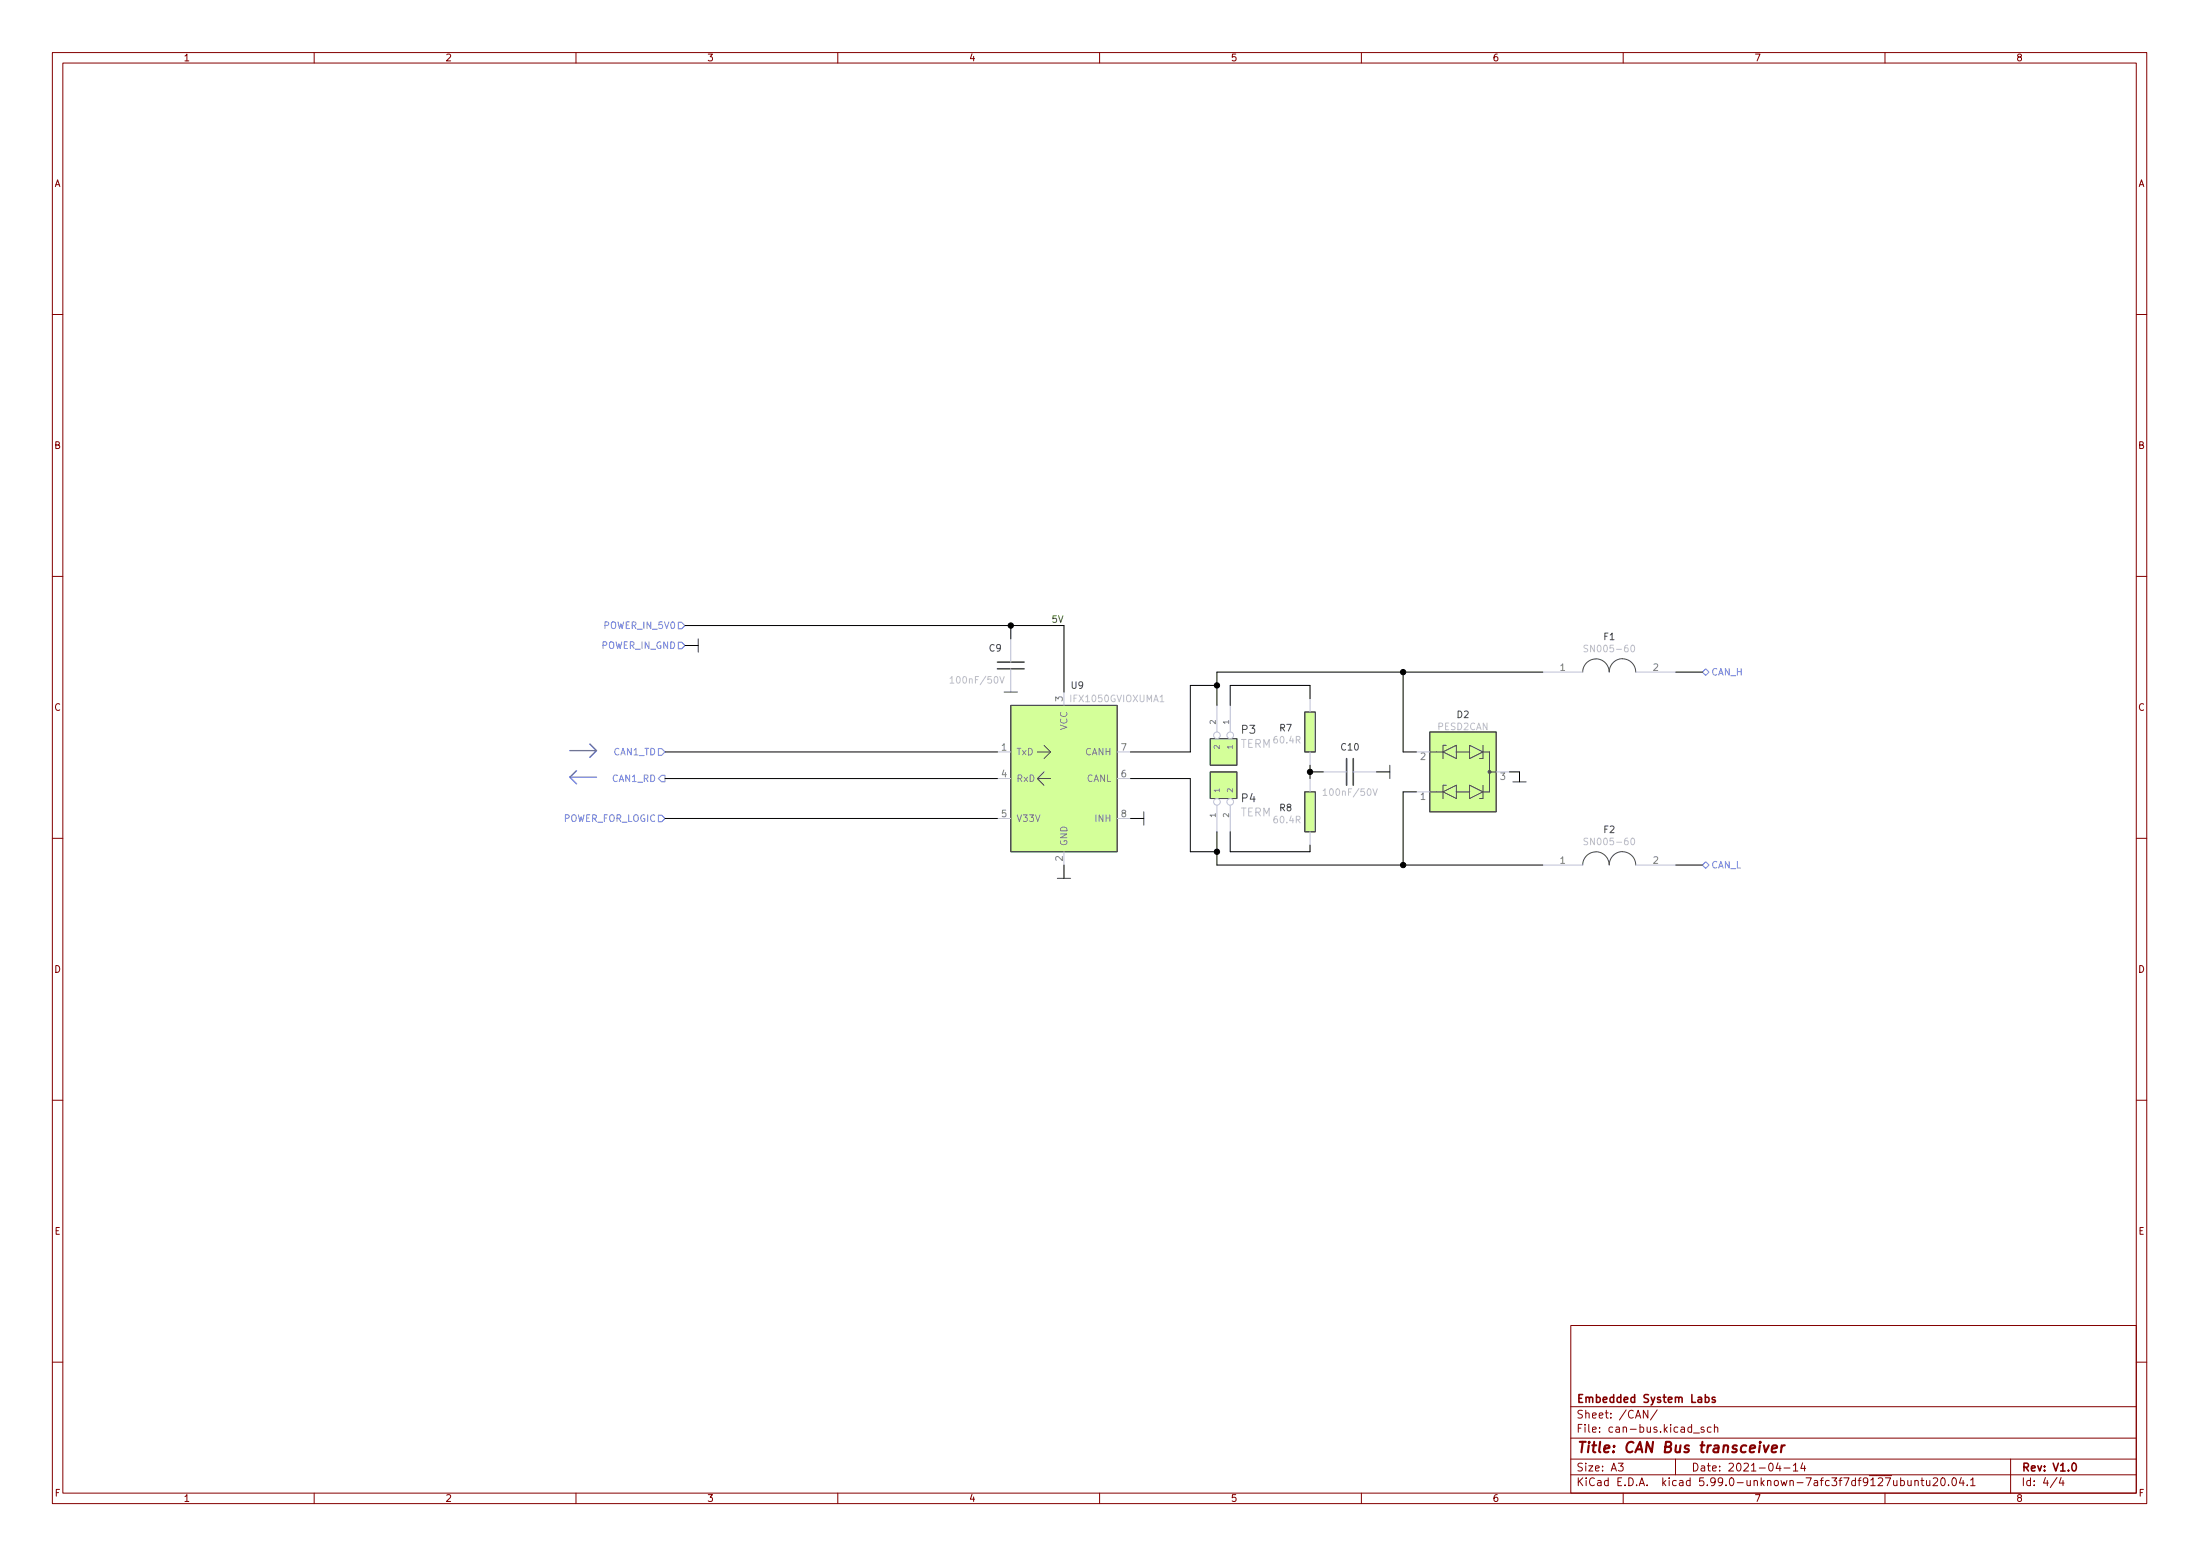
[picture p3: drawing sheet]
<svg xmlns="http://www.w3.org/2000/svg" width="420mm" height="297mm" viewBox="0 0 420 297" stroke-linecap="round" stroke-linejoin="round" font-family="sans-serif">
<g fill="none" stroke="#840000" stroke-width=".19">
<path d="M10 10h400v277h-400zM12 12h396v273h-396zM60 10v2M110 10v2M160 10v2M210 10v2M260 10v2M310 10v2M360 10v2M10 60h2M408 60h2M10 110h2"/>
<path d="M408 110h2M10 160h2M408 160h2M10 210h2M408 210h2M300 253h108v32h-108zM10 260h2M300 278.5h108M300 274.5h108M300 268.5h108M309.1 279.3h.9l-.5 .6 .4 .1v.7l-.2 .1-.6-.1M314.7 269.2v1.5l-.8-1.5v1.5"/>
<path d="M316.5 269.1l-1.3 2M320 278.5v3M323.4 273.6h1.2M325.4 272.5l-.3-.1-.2 .2v.2l.5 .2v.3h-.5M326.8 272.5l-.4-.1-.3 .3 .1 .6h.6M327.4 272.6l.2-.2 .4 .1 .1 .9M327.4 271.9v1.5M339.6 279.2l-.4 1.1h.9M339.9 279.8v1M342.5 279.7l.4-.4v1.5M344.3 279.2l-.4 1.1h1M344.6 279.8v1"/>
<path d="M384 278.5v6.5M408 260h2M60 285v2M110 285v2M160 285v2M210 285v2M260 285v2M300 281.5h108M310 285v2M340.7 280.2h1.2M342.5 280.8h.9M360 285v2"/>
<path d="M364.4 282.6v.9l.4 .1 .2-.1M365 282.6v1M365.7 282.8l.2-.2 .4 .1 .1 .9M365.7 282.6v1M366.8 282.6h.6M367.1 282.1v1.3l.3 .2M367.9 282.6l.1 .9 .4 .1 .2-.1M368.6 282.6v1M369.2 282.3l.6-.2 .2 .2 .1 .2-1 1.1h1M370.9 282.2l.1-.1a.8 .8 0 0 1 .5 .8 .8 .8 0 0 1-.5 .7 1 1 0 0 1-.1-1.4zM372.1 283.5v.1M373 282.2l.1-.1a.8 .8 0 0 1 .6 .8 .8 .8 0 0 1-.6 .7 1 1 0 0 1-.1-1.4z"/>
<path d="M374.6 282l-.4 1.1h.9M374.9 282.6v1M375.7 283.5v.1M376.4 282.5l.4-.4v1.5M376.4 283.6h.8M392.9 282l-1.3 2M393.6 282l-.3 1.1h.9M394 282.6v1"/>
</g>
<path d="M325.7 266.8l.4-.1 .3 .3-.1 .6h-.6M327.5 266.8l-.3-.1-.2 .2v.2l.5 .2v.3h-.5M395.9 279.4l.1-.1a.8 .8 0 0 1 .6 .8 .8 .8 0 0 1-.6 .7 1 1 0 0 1-.1-1.4z" fill="none" stroke="#840000" stroke-width=".3"/>
<path d="M336.9 275.9l.3 1.3 .6-1.3M338.4 276.6l1-.2-.1-.4h-.7l-.3 1 .3 .2 .6-.1M340.3 275.9l-.2 1.3M340.9 275.9l-.4 .1-.3 .3" fill="none" stroke="#840000" stroke-width=".4"/>
<g fill="none" stroke="#484848" stroke-width=".19">
<path d="M133.3 122v2.5M191.8 132.1h2.5M193 134.7h20.4v27.9h-20.4zM249.2 135.9h2v7.6h-2zM273 139.7h12.7v15.3h-12.7zM304.8 125.8a2.54 2.54 0 0 1 2.5 2.5M304.8 125.8a2.54 2.54 0 0 0-2.5 2.5M307.3 128.3a2.53 2.53 0 0 1 2.6-2.5 2.53 2.53 0 0 1 2.5 2.5M198.1 143.5h2.6M198.1 148.6l1.3 1.3M198.1 148.6h2.6M199.4 147.4l-1.3 1.2"/>
<path d="M199.4 142.3l1.3 1.2M200.7 143.5l-1.3 1.3M218.4 155v2.5M231.1 147.4h5.1v5h-5.1zM231.1 141h5.1v5.1h-5.1zM249.2 151.2h2v7.6h-2zM265.4 146.1v2.5M273 151.2h2.6M273 143.5h2.6M275.6 143.5l2.5-1.2v2.5zM275.6 151.2l2.5-1.3v2.5zM276.2 142.3h-.6v2.5"/>
<path d="M276.2 149.9h-.6v2.5M278.1 151.2h2.6M278.1 143.5h2.6M280.7 149.9l2.5 1.3-2.5 1.2zM280.7 142.3l2.5 1.2-2.5 1.3zM283.2 143.5h1.3v7.7h-1.3M283.2 149.9v2.5h-.6M283.2 142.3v2.5h-.6M284.5 147.4h1.2M288.9 149.3h2.6M201.9 167.7h2.6M302.3 165.1a2.53 2.53 0 0 1 2.5-2.5 2.53 2.53 0 0 1 2.5 2.5"/>
<path d="M309.9 162.6a2.54 2.54 0 0 1 2.5 2.5M309.9 162.6a2.54 2.54 0 0 0-2.6 2.5"/>
<circle cx="284.5" cy="147.4" r=".13"/>
<circle cx="284.5" cy="147.4" r=".28"/>
</g>
<g fill="none" stroke="#babcdd" stroke-width=".19">
<path d="M193 122v4.4M193 127.6v4.5M203.2 132.1v2.6M232.4 134.7v5M234.9 134.7v5M250.2 133.4v2.5M294.6 128.3h7.7M312.4 128.3h7.6M190.5 143.5h2.5M190.5 148.6h2.5M190.5 156.2h2.5M213.4 143.5h2.5"/>
<path d="M213.4 148.6h2.5M213.4 156.2h2.5M232.4 153.7v5.1M234.9 153.7v5.1M250.2 143.5v2.6M250.2 148.6v2.6M250.2 158.8v2.5M252.7 147.4h4.5M258.4 147.4h4.5M270.5 151.2h2.5M270.5 143.5h2.5M285.7 147.4h2.6"/>
<path d="M203.2 162.6v2.5M294.6 165.1h7.7M312.4 165.1h7.6"/>
<circle cx="232.4" cy="153.1" r=".63"/>
<circle cx="232.4" cy="140.4" r=".63"/>
<circle cx="234.9" cy="140.4" r=".63"/>
<circle cx="234.9" cy="153.1" r=".63"/>
</g>
<path d="M181.4 129.5l.4-.4v1.3M181.4 130.4h.8M190.9 129.1l.5 1.3 .4-1.3M221.6 134h.7M303.2 123.2h-.5l-.1 .1v.4l.5 .2 .1 .3-.2 .2h-.5M311.6 123.2h.2a.68 .68 0 0 1 .4 .6 .68 .68 0 0 1-.4 .6 .85 .85 0 0 1-.2-1.2zM252.7 150.9l.4-.3v1.3M252.7 151.9h.7M262.2 150.6l.4 1.3 .4-1.3M303.2 160.1l-.5-.1-.1 .1v.4l.5 .2 .1 .3-.2 .3-.5-.1M311.6 160.1l.2-.1a.68 .68 0 0 1 .4 .6 .68 .68 0 0 1-.4 .7 .85 .85 0 0 1-.2-1.2z" fill="none" stroke="#c2c2c2" stroke-width=".19"/>
<g fill="#d4ff99" stroke="#d4ff99" stroke-width=".19">
<path d="M273 139.7h12.7v15.3h-12.7z"/>
<path d="M193 134.7h20.4v27.9h-20.4z"/>
<path d="M231.1 147.4h5.1v5h-5.1z"/>
<path d="M249.2 135.9h2v7.6h-2z"/>
<path d="M231.1 141h5.1v5.1h-5.1z"/>
<path d="M249.2 151.2h2v7.6h-2z"/>
</g>
<path d="M190.5 127.7h5.1M190.5 126.4h5.1M257.2 144.8v5.1M258.4 144.8v5.1" fill="none" stroke="#484848" stroke-width=".3"/>
<path d="M129.5 118.8h.7l.6 .6-.6 .7h-.7zM129.5 122.6h.7l.6 .6-.6 .7h-.7zM325.1 128.3l.7-.6 .6 .6-.6 .6zM125.7 155.6h.7l.6 .6-.6 .7h-.7zM125.7 142.9h.7l.6 .6-.6 .7h-.7zM126.4 148h.6v1.3h-.6l-.7-.7zM325.8 164.5l.6 .6-.6 .7-.7-.7z" fill="none" stroke="#6e82ff" stroke-width=".19"/>
<path d="M108.8 143.3h5.1M108.8 148.4l1.3 1.2M108.8 148.4h5.1M110.1 147.1l-1.3 1.3M112.6 142l1.3 1.3M113.9 143.3l-1.3 1.3" fill="none" stroke="#505ad2" stroke-width=".25"/>
<g fill="none" stroke="#000" stroke-width=".19">
<path d="M130.8 119.4h72.4v12.7M193 119.4v2.6M130.8 123.2h2.5M232.4 130.8h-5.1v12.7h-11.4M250.2 133.4v-2.6h-15.3v3.9M268 128.3v15.2h2.5M294.6 128.3h-62.2v6.4M320 128.3h5.1M127 156.2h63.5M127 143.5h63.5M127 148.6h63.5M215.9 148.6h11.4v14h5.1"/>
<path d="M215.9 156.2h2.5M232.4 158.8v6.3h62.2M234.9 158.8v3.8h15.3v-1.3M250.2 146.1v2.5M250.2 147.4h2.5M262.9 147.4h2.5M270.5 151.2h-2.5v13.9M288.3 147.4h1.9v1.9M203.2 165.1v2.6M320 165.1h5.1"/>
</g>
<g fill="#000" stroke="#000" stroke-width=".19">
<circle cx="193" cy="119.4" r=".51"/>
<circle cx="232.4" cy="130.8" r=".51"/>
<circle cx="268" cy="128.3" r=".51"/>
<circle cx="250.2" cy="147.4" r=".51"/>
<circle cx="232.4" cy="162.6" r=".51"/>
<circle cx="268" cy="165.1" r=".51"/>
</g>
<text font-size="2.8" fill="#840000" x="301" y="277.3">Title: CAN Bus transceiver</text>
<g font-size="2.1" fill="#c2c2c2">
<text x="236.8" y="142.8">TERM</text>
<text x="236.8" y="155.8">TERM</text>
</g>
<g font-size="2.1" fill="#454750">
<text x="237.1" y="140.1">P3</text>
<text x="237.1" y="153.1">P4</text>
</g>
<g font-size="2.1" fill="#840000">
<text x="301" y="267.8">Embedded System Labs</text>
<text x="301" y="273.5">File: can-bus.kicad_sch</text>
<text x="301" y="270.8">Sheet: /CAN/</text>
<text x="301" y="280.9">Size: A3</text>
<text x="323" y="280.9">Date: 2021-04-14</text>
<text x="386" y="280.9">Rev: V1.0</text>
<text x="301" y="283.7">KiCad E.D.A. kicad 5.99.0-unknown-7afc3f7df9~127~ubuntu20.04.1</text>
<text x="386" y="283.7">Id: 4/4</text>
</g>
<g font-size="1.8" fill="#840000">
<text x="35" y="11.7">1</text>
<text x="85" y="11.7">2</text>
<text x="135" y="11.7">3</text>
<text x="185" y="11.7">4</text>
<text x="235" y="11.7">5</text>
<text x="285" y="11.7">6</text>
<text x="335" y="11.7">7</text>
<text x="385" y="11.7">8</text>
<text x="10.3" y="35.7">A</text>
<text x="408.3" y="35.7">A</text>
<text x="10.3" y="85.7">B</text>
<text x="408.3" y="85.7">B</text>
<text x="10.3" y="135.7">C</text>
<text x="408.3" y="135.7">C</text>
<text x="10.3" y="185.7">D</text>
<text x="408.3" y="185.7">D</text>
<text x="10.4" y="235.7">E</text>
<text x="408.4" y="235.7">E</text>
<text x="10.4" y="285.7">F</text>
<text x="35" y="286.7">1</text>
<text x="85" y="286.7">2</text>
<text x="135" y="286.7">3</text>
<text x="185" y="286.7">4</text>
<text x="235" y="286.7">5</text>
<text x="285" y="286.7">6</text>
<text x="335" y="286.7">7</text>
<text x="385" y="286.7">8</text>
<text x="408.4" y="285.7">F</text>
</g>
<text font-size="1.8" fill="#00c200" x="201" y="118.9">5V</text>
<g font-size="1.8" fill="#6e82ff">
<text x="114.8" y="123.9">POWER_IN_GND</text>
<text x="115.6" y="120.1">POWER_IN_5V0</text>
<text x="326.8" y="128.9">CAN_H</text>
<text x="117" y="149.3">CAN1_RD</text>
<text x="117.2" y="144.2">CAN1_TD</text>
<text x="107.4" y="156.9">POWER_FOR_LOGIC</text>
<text x="326.8" y="165.8">CAN_L</text>
</g>
<g font-size="1.8" fill="#454750">
<text x="188.9" y="124.4">C9</text>
<text x="306.3" y="122.2">F1</text>
<text x="204.6" y="131.5">U9</text>
<text x="278.3" y="137.1">D2</text>
<text x="244.4" y="139.6">R7</text>
<text x="256.2" y="143.3">C10</text>
<text x="244.4" y="154.9">R8</text>
<text x="306.3" y="159">F2</text>
</g>
<g font-size="1.8" fill="#c2c2c2">
<text x="303.4" y="124.5">SN005-60</text>
<text x="182.2" y="130.5">100nF/50V</text>
<text x="204.7" y="134">IFX1050GVIOXUMA1</text>
<text x="243.4" y="141.9">60.4R</text>
<text x="274.6" y="139.4">PESD2CAN</text>
<text x="253.4" y="151.9">100nF/50V</text>
<text x="243.4" y="157.1">60.4R</text>
<text x="303.4" y="161.3">SN005-60</text>
</g>
<g font-size="1.8" fill="#848484">
<text x="298" y="128.1">1</text>
<text x="315.7" y="128.1">2</text>
<text x="202.9" y="133.9" transform="rotate(-90 202.9 133.9)">3</text>
<text x="191.3" y="143.3">1</text>
<text x="203.8" y="139.4" transform="rotate(-90 203.8 139.4)">VCC</text>
<text x="214.1" y="143.3">7</text>
<text x="191.3" y="148.4">4</text>
<text x="194.1" y="144.2">TxD</text>
<text x="194.1" y="149.3">RxD</text>
<text x="207.2" y="144.2">CANH</text>
<text x="207.4" y="149.3">CANL</text>
<text x="214.1" y="148.4">6</text>
<text x="271.3" y="145.1">2</text>
<text x="286.5" y="148.9">3</text>
<text x="191.3" y="156">5</text>
<text x="214.1" y="156">8</text>
<text x="271.3" y="152.7">1</text>
<text x="194.1" y="156.9">V33V</text>
<text x="203.8" y="161.6" transform="rotate(-90 203.8 161.6)">GND</text>
<text x="209.3" y="156.9">INH</text>
<text x="202.9" y="164.4" transform="rotate(-90 202.9 164.4)">2</text>
<text x="298" y="164.9">1</text>
<text x="315.7" y="164.9">2</text>
</g>
<g font-size="1.4" fill="#848484">
<text x="232.2" y="138.2" transform="rotate(-90 232.2 138.2)">2</text>
<text x="232.9" y="142.8" transform="rotate(-90 232.9 142.8)">2</text>
<text x="234.7" y="138.2" transform="rotate(-90 234.7 138.2)">1</text>
<text x="235.5" y="142.8" transform="rotate(-90 235.5 142.8)">1</text>
<text x="232.9" y="151.4" transform="rotate(-90 232.9 151.4)">1</text>
<text x="235.5" y="151.4" transform="rotate(-90 235.5 151.4)">2</text>
<text x="232.2" y="156" transform="rotate(-90 232.2 156)">1</text>
<text x="234.7" y="156" transform="rotate(-90 234.7 156)">2</text>
</g>
</svg>
